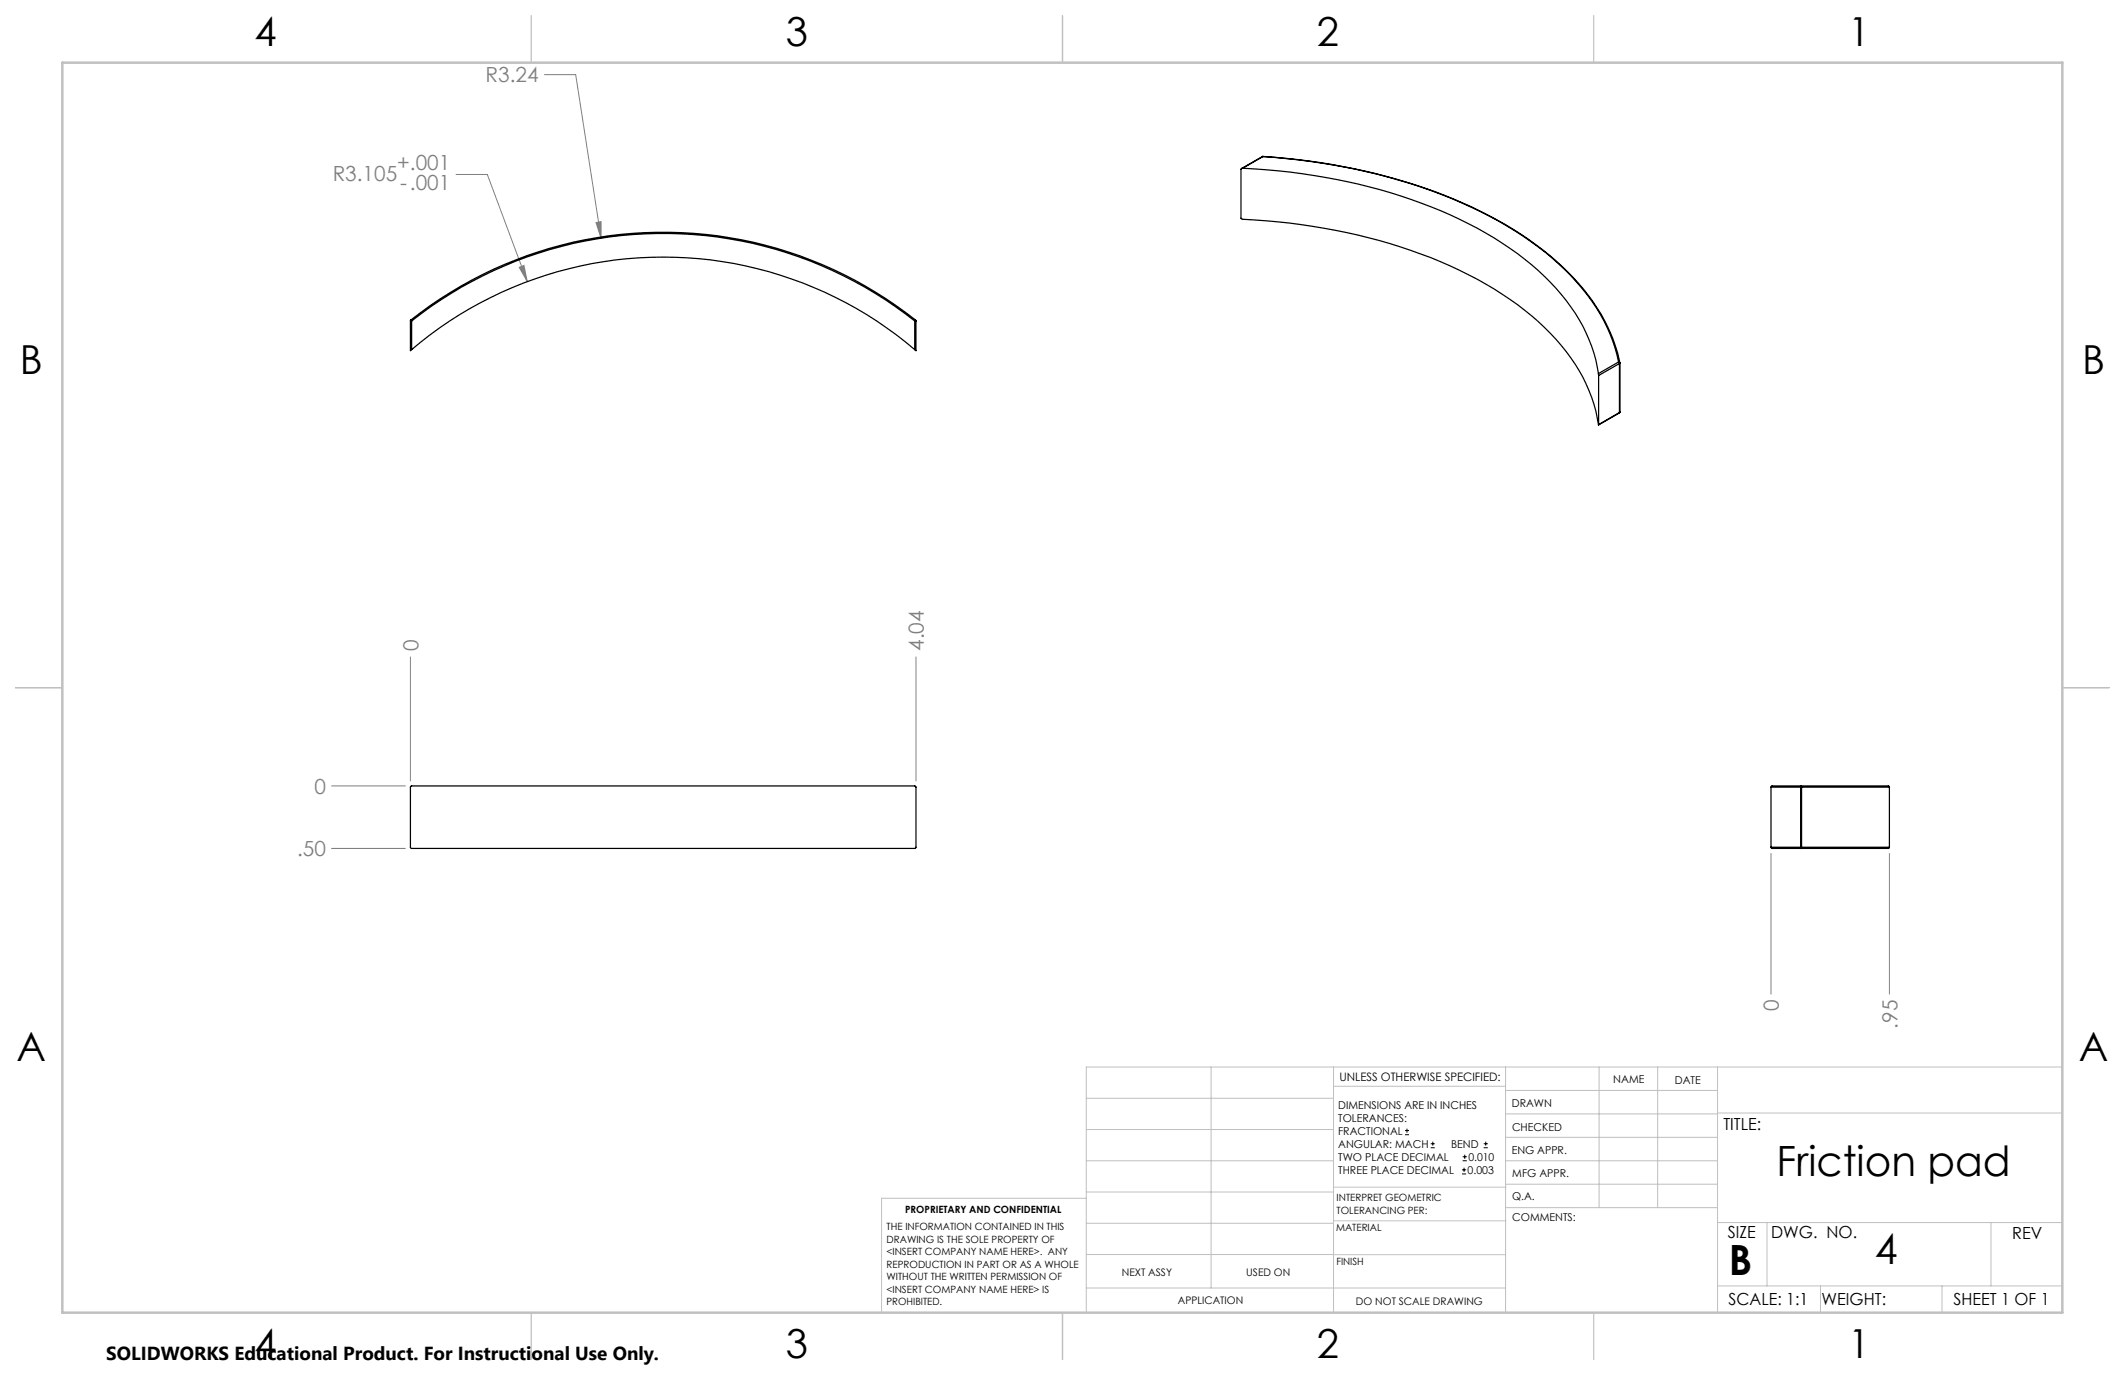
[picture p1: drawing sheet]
<svg xmlns="http://www.w3.org/2000/svg" width="432mm" height="279mm" viewBox="0 0 432 279" stroke-linecap="round" stroke-linejoin="round" font-family="sans-serif">
<g fill="none" stroke="#000" stroke-width=".2">
<path d="M285.5 230.6h.8M285.5 229.7h.8M285.9 229.3v.9M290.7 233.2h.8M290.7 232.4h.8M291.1 232v.8M297.1 238.5h.8M297.1 237.7h.8M297.2 235.9h.9M297.2 235.1h.9M297.5 237.3v.8M297.6 234.6v.9"/>
<path d="M301.5 233.2h.8M301.5 232.4h.8M301.9 232v.8"/>
</g>
<path d="M110.6 15.2h6.4l5.1 33.2M92.7 35.5h6.3l8.1 21.7M105.5 54.3l1-.4 .6 3.3zM121.1 45.2l1-.2v3.4zM83.4 133.5v25.2M186.1 133.5v25.2M67.4 159.7h15M67.4 172.4h15M359.9 173.4v28.6M383.9 173.4v28.6" fill="none" stroke="#808080" stroke-width=".2"/>
<g fill="none" stroke="#c0c0c0" stroke-width=".2">
<path d="M246.1 216.8v44.9M271 216.8v49.9M305.9 216.8v49.9M324.9 216.8v28.6M336.8 216.8v28.6M349 216.8v49.9M419.1 216.8h-198.4v49.9M220.7 235.9h50.3M220.7 229.5h50.3M220.7 223.2h50.3M271 220.7h34.9M305.9 231.1h43.1"/>
<path d="M305.9 226.3h43.1M305.9 221.6h43.1M305.9 235.9h43.1M349 226.2h70.1M220.7 248.6h50.3M220.7 242.2h50.3M220.7 254.9h50.3M220.7 243.5h-41.6v23.2M271 255h34.9M271 248.1h35M271 241.2h35M305.9 240.6h43.1"/>
<path d="M306 245.4h43M349 248.4h70.1M359.1 248.4v12.9M404.6 248.4v12.9M220.7 261.7h85.2M349 261.3h70.1M369.9 261.3v5.4M394.6 261.3v5.4"/>
</g>
<path d="M108 3.2v9.5M215.9 3.2v9.5M323.8 3.2v9.5M3.1 139.7h9.6M419.1 139.7h9.5M108 266.7v9.6M215.9 266.7v9.6M323.8 266.7v9.6" fill="none" stroke="#c0c0c0" stroke-width=".25"/>
<path d="M12.7 12.7h406.4v254h-406.4z" fill="none" stroke="#c0c0c0" stroke-width=".5"/>
<path d="M105.5 54.3l1.6 2.9-.6-3.3zM121.1 45.2l1 3.2v-3.4z" fill="#808080"/>
<g fill="none" stroke="#000" stroke-width=".25">
<path d="M252.5 34.2l-.3 .2v10a122.5 122.5 0 0 1 42.5 9.6 63.4 63.4 0 0 1 22.6 16.2 32.4 32.4 0 0 1 7.5 16.1M252.5 34.2a113.9 113.9 0 0 1 45.9 11.3 56.8 56.8 0 0 1 20.8 16.9 31.4 31.4 0 0 1 5.6 13.5M256.5 31.8h.1M256.5 31.8l-4.2 2.5M256.6 31.8a116.4 116.4 0 0 1 46.1 12.2 56.5 56.5 0 0 1 21.7 18.5 32.5 32.5 0 0 1 4.5 11.1M256.6 31.8l-4.1 2.4M256.6 31.8a117.7 117.7 0 0 1 44.2 11.1 60.1 60.1 0 0 1 22.9 18.4 32.9 32.9 0 0 1 5.4 12.4M256.6 31.8h-.1M256.6 31.8h.1M83.4 65.2h.2M83.4 65.2v6.1l.2-.3M83.5 65l.1 .2"/>
<path d="M83.5 65a82.6 82.6 0 0 1 102.5 0M83.5 65l-.1 .2M83.6 65.2a82.3 82.3 0 0 1 102.3 0M83.6 71a78.9 78.9 0 0 1 102.3 0M83.6 65.2v5.8M185.9 65.2h.2M185.9 65.2v5.8M186 65l-.1 .2M186 65l.1 .2M186.1 65.2v6.1l-.2-.3M324.8 75.9v.4M324.8 76.3v10"/>
<path d="M328.9 73.6l.2 .3M328.9 73.6l.2 .1M328.9 73.6l-4.1 2.3M329.1 73.9l-4.3 2.4M329.1 73.9v9.9M329.1 73.7l.1 .1M329.2 73.8l-.1 .1M329.2 73.8v9.9M324.8 86.3h.1M329 83.9l-4.2 2.5M329.1 83.8l-.1 .1M329.1 83.8l-4.3 2.5"/>
<path d="M329.2 83.7l-.2 .2M329.2 83.7l-.1 .1M83.5 159.8l102.4-.1 .2 .2v12.3l-.2 .2h-102.3l-.2-.2zM359.9 159.9v12.3M359.9 159.9h6M365.9 159.7h17.9l.1 .2M365.9 159.7h-5.9l-.1 .2M365.9 159.7l.2 .2M365.9 159.9h.2M365.9 159.7v.2M365.9 159.9v12.3M366.1 159.9h17.8"/>
<path d="M366.1 159.9v12.3M383.9 159.9v12.3M359.9 172.2l.1 .2h5.9M359.9 172.2h6M365.9 172.2h.2M365.9 172.2v.2M366.1 172.2l-.2 .2M366.1 172.2h17.8M383.9 172.2l-.1 .2h-17.9"/>
</g>
<g font-size="8.5">
<text x="361" y="239">Friction pad</text>
<text x="381" y="256.9">4</text>
<text x="351.3" y="259">B</text>
</g>
<g font-size="8.1">
<text x="51.7" y="9.3">4</text>
<text x="159.7" y="9.3">3</text>
<text x="267.6" y="9.3">2</text>
<text x="375.6" y="9.3">1</text>
<text x="4" y="76">B</text>
<text x="423.1" y="76">B</text>
<text x="3.3" y="215.7">A</text>
<text x="422.4" y="215.7">A</text>
<text x="51.7" y="276">4</text>
<text x="159.7" y="276">3</text>
<text x="267.6" y="276">2</text>
<text x="375.6" y="276">1</text>
</g>
<g font-size="4.2" fill="#808080">
<text x="98.7" y="16.8">R3.24</text>
<text x="80.7" y="34.5">+.001</text>
<text x="67.6" y="36.8">R3.105</text>
<text x="81.3" y="38.6">-.001</text>
<text x="85" y="132.3" transform="rotate(-90 85 132.3)">0</text>
<text x="187.7" y="132.3" transform="rotate(-90 187.7 132.3)">4.04</text>
<text x="63.9" y="161.3">0</text>
<text x="60.4" y="174">.50</text>
<text x="361.5" y="205.5" transform="rotate(-90 361.5 205.5)">0</text>
<text x="385.6" y="209" transform="rotate(-90 385.6 209)">.95</text>
</g>
<text font-size="3.8" x="21.6" y="276.3">SOLIDWORKS Educational Product. For Instructional Use Only.</text>
<g font-size="3.4">
<text x="350.2" y="229.5">TITLE:</text>
<text x="351.1" y="251.6">SIZE</text>
<text x="359.9" y="251.6">DWG. NO.</text>
<text x="408.9" y="251.7">REV</text>
<text x="351.2" y="265.2">SCALE: 1:1</text>
<text x="370.1" y="265.3">WEIGHT:</text>
<text x="396.9" y="265.2">SHEET 1 OF 1</text>
</g>
<text font-size="2.4" x="272.2" y="219.7">UNLESS OTHERWISE SPECIFIED:</text>
<g font-size="2.2">
<text x="327.8" y="220.1">NAME</text>
<text x="340.3" y="220.2">DATE</text>
<text x="271.9" y="225.3">DIMENSIONS ARE IN INCHES</text>
<text x="271.9" y="227.9">TOLERANCES:</text>
<text x="307.2" y="224.9">DRAWN</text>
<text x="271.9" y="230.6">FRACTIONAL</text>
<text x="271.9" y="233.2">ANGULAR: MACH</text>
<text x="294.9" y="233.2">BEND</text>
<text x="307.3" y="229.8">CHECKED</text>
<text x="271.9" y="238.5">THREE PLACE DECIMAL</text>
<text x="271.9" y="235.9">TWO PLACE DECIMAL</text>
<text x="298.2" y="238.5">0.003</text>
<text x="298.4" y="235.9">0.010</text>
<text x="307.2" y="234.5">ENG APPR.</text>
<text x="307.3" y="239.2">MFG APPR.</text>
<text x="307.3" y="243.9">Q.A.</text>
<text x="307.3" y="248.1">COMMENTS:</text>
</g>
<g font-size="2.1">
<text x="227.9" y="259.2">NEXT ASSY</text>
<text x="253.3" y="259.2">USED ON</text>
<text x="239.3" y="265">APPLICATION</text>
<text x="275.5" y="265.1">DO NOT SCALE DRAWING</text>
</g>
<g font-size="2">
<text x="271.6" y="244.1">INTERPRET GEOMETRIC</text>
<text x="180.2" y="250">THE INFORMATION CONTAINED IN THIS</text>
<text x="183.9" y="246.4">PROPRIETARY AND CONFIDENTIAL</text>
<text x="271.5" y="250.2">MATERIAL</text>
<text x="271.6" y="246.6">TOLERANCING PER:</text>
<text x="180.2" y="252.5">DRAWING IS THE SOLE PROPERTY OF</text>
<text x="180.2" y="255.1">&lt;INSERT COMPANY NAME HERE&gt;. ANY</text>
<text x="180.2" y="257.6">REPRODUCTION IN PART OR AS A WHOLE</text>
<text x="271.5" y="257">FINISH</text>
<text x="180.2" y="260.1">WITHOUT THE WRITTEN PERMISSION OF</text>
<text x="180.2" y="262.6">&lt;INSERT COMPANY NAME HERE&gt; IS</text>
<text x="180.2" y="265.2">PROHIBITED.</text>
</g>
</svg>
